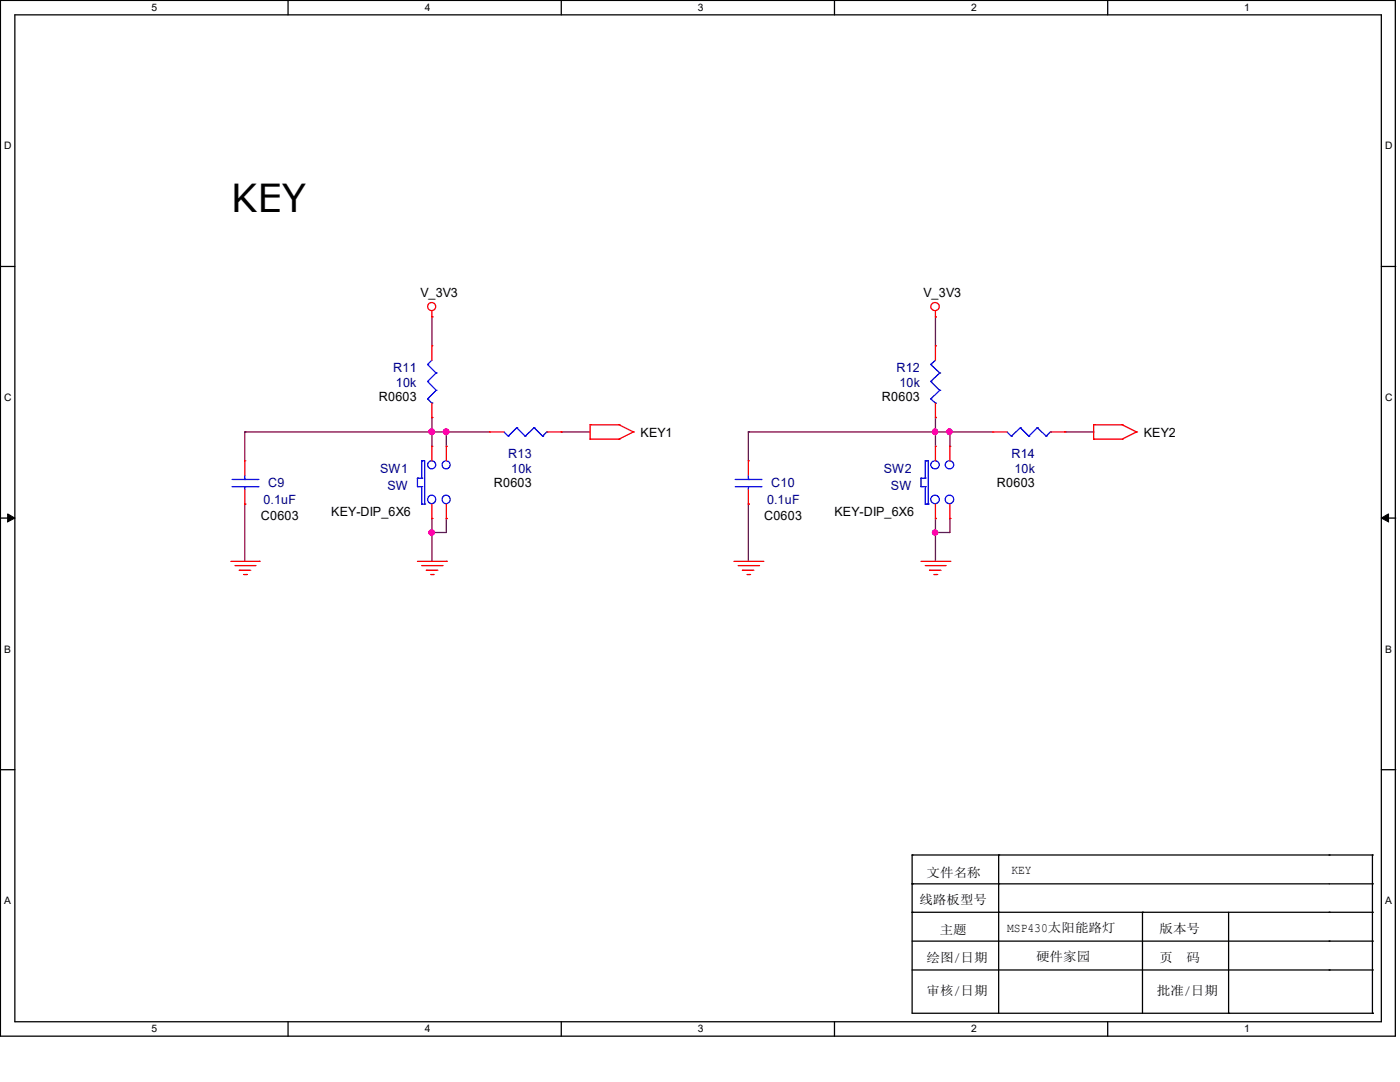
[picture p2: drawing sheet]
<svg xmlns="http://www.w3.org/2000/svg" width="279mm" height="216mm" viewBox="0 0 279 216" stroke-linecap="round" stroke-linejoin="round" font-family="sans-serif">
<path d="M.1 .1h278.4v206.7h-278.4zM3 3h272.7v200.9h-272.7z" fill="none" stroke="#000" stroke-width=".25"/>
<g fill="#fff">
<path d="M30.2 .4h1v2.2h-1z"/>
<path d="M30.2 204.2h1v2.2h-1z"/>
</g>
<path d="M57.5 .1v2.9M57.5 203.9v2.9" fill="none" stroke="#000" stroke-width=".25"/>
<g fill="#fff">
<path d="M84.8 .4h1v2.2h-1z"/>
<path d="M84.8 204.2h1v2.2h-1z"/>
</g>
<path d="M112 .1v2.9M112 203.9v2.9" fill="none" stroke="#000" stroke-width=".25"/>
<g fill="#fff">
<path d="M139.3 .4h1v2.2h-1z"/>
<path d="M139.3 204.2h1v2.2h-1z"/>
</g>
<path d="M166.5 .1v2.9M166.5 203.9v2.9" fill="none" stroke="#000" stroke-width=".25"/>
<g fill="#fff">
<path d="M193.8 .4h1v2.2h-1z"/>
<path d="M193.8 204.2h1v2.2h-1z"/>
</g>
<path d="M221.1 .1v2.9M221.1 203.9v2.9" fill="none" stroke="#000" stroke-width=".25"/>
<g fill="#fff">
<path d="M248.3 .4h1v2.2h-1z"/>
<path d="M248.3 204.2h1v2.2h-1z"/>
<path d="M.8 28h1.4v2.2h-1.4z"/>
<path d="M276.4 28h1.4v2.2h-1.4z"/>
<path d="M.8 78.2h1.4v2.2h-1.4z"/>
<path d="M276.4 78.2h1.4v2.2h-1.4z"/>
</g>
<path d="M.1 53.2h2.9M275.7 53.2h2.9" fill="none" stroke="#000" stroke-width=".25"/>
<g fill="#fff">
<path d="M.8 128.4h1.3v2.2h-1.3z"/>
<path d="M276.4 128.4h1.3v2.2h-1.3z"/>
</g>
<path d="M.1 103.4h2.9M275.7 103.4h2.9" fill="none" stroke="#000" stroke-width=".25"/>
<path d="M1.5 102.5l1.5 .9-1.5 .7zM275.7 103.4l1.4-.9v1.6z" fill="#000" stroke="#000" stroke-width=".2"/>
<g fill="#fff">
<path d="M.8 178.6h1.2v2.2h-1.2z"/>
<path d="M276.4 178.6h1.2v2.2h-1.2z"/>
</g>
<g fill="none" stroke="#000" stroke-width=".25">
<path d="M.1 153.6h2.9M275.7 153.6h2.9M182 170.6h.1M182 176.4h.1M182 170.6v31.6h91.9M182 170.6h91.9M182 176.4h91.9M199.3 176.4h.1M199.3 170.6h.1M199.3 170.6v31.6M265.3 170.6h.1M273.9 170.6h.1"/>
<path d="M273.9 176.4h.1M273.9 170.6v31.6M182 182h.1M182 182h91.9M182 187.8h91.9M182 193.5h91.9M199.3 182h.1M228 182h.1M228 182v20.2M245.2 182v20.2M265.3 182h.1M265.3 193.5h.1"/>
<path d="M265.3 187.8h.1M273.9 187.8h.1M273.9 182h.1M273.9 193.5h.1M245.2 202.2h.1M273.9 202.2h.1"/>
</g>
<g fill="none" stroke="#800040" stroke-width=".25">
<path d="M86.2 63.2h.1M86.2 63.2v5.8M186.7 63.2h.1M186.7 63.2v5.8M48.9 86.2h.1M48.9 86.2h48.8M48.9 86.2v5.7M86.2 83.3h.1M86.2 86.2h.1M86.2 83.3v5.8M89.1 86.2h.1M89.1 86.2v2.9"/>
<path d="M112 86.2h.1M112 86.2h5.8M149.4 86.2h.1M149.4 86.2h48.7M149.4 86.2v5.7M186.7 83.3h.1M186.7 86.2h.1M186.7 83.3v5.8M189.6 86.2h.1M189.6 86.2v2.9M212.5 86.2h.1M212.5 86.2h5.8"/>
<path d="M48.9 100.6h.1M48.9 100.6v11.4M86.2 106.3h.1M86.2 103.5h.1M86.2 103.5v8.5M89.1 103.5h.1M89.1 103.5v2.8h-2.9M149.4 100.6h.1M149.4 100.6v11.4M186.7 106.3h.1M186.7 103.5h.1M186.7 103.5v8.5"/>
<path d="M189.6 103.5h.1M189.6 103.5v2.8h-2.9"/>
</g>
<g fill="#f0f" stroke="#f0f" stroke-width=".25">
<circle cx="86.2" cy="106.3" r=".53"/>
<circle cx="89" cy="86.1" r=".55"/>
<circle cx="86.1" cy="86.1" r=".55"/>
<circle cx="186.6" cy="106.3" r=".51"/>
<circle cx="189.5" cy="86.1" r=".53"/>
<circle cx="186.6" cy="86.1" r=".53"/>
</g>
<g fill="none" stroke="#f00" stroke-width=".25">
<path d="M86.2 63.2h.1M86.2 69h.1M86.2 62.1v1.1M86.2 69v2.9M186.7 63.2h.1M186.7 69h.1M186.7 62.1v1.1M186.7 69v2.9M48.9 91.9h.1M48.9 91.9v2.9M48.9 97.7v2.9M86.2 83.3h.1"/>
<path d="M86.2 89.1h.1M86.2 80.4v2.9M86.2 89.1v2.8M89.1 89.1h.1M89.1 89.1v2.8M97.7 86.2h.1M97.7 86.2h2.9M109.1 86.2h2.9M112 86.2h.1M117.8 87.6h.1M117.8 84.8h.1M117.8 87.6h5.7"/>
<path d="M117.8 84.8v2.8M117.8 84.8h5.7M123.5 87.6h.1M123.5 84.8h.1M123.5 84.8l2.9 1.4M126.4 86.2h.1M126.4 86.2l-2.9 1.4M149.4 91.9h.1M149.4 91.9v2.9M149.4 97.7v2.9M186.7 89.1h.1M186.7 83.3h.1"/>
<path d="M186.7 80.4v2.9M186.7 89.1v2.8M189.6 89.1h.1M189.6 89.1v2.8M198.1 86.2h.1M198.1 86.2h2.9M209.6 86.2h2.9M212.5 86.2h.1M218.3 87.6h.1M218.3 84.8h.1M218.3 87.6h5.6M218.3 84.8h5.6"/>
<path d="M218.3 84.8v2.8M223.9 87.6h.1M223.9 84.8h.1M223.9 84.8l2.9 1.4M226.8 86.2h.1M226.8 86.2l-2.9 1.4M46.1 112h5.6M46.9 112.9h4M47.8 113.8h.1M47.8 113.8h2.2M48.6 114.6h.6M48.9 100.6h.1"/>
<path d="M49.2 114.6h.1M50.9 112.9h.1M51.7 112h.1M83.3 112h5.8M84.2 112.9h4M85.1 113.8h.1M85.1 113.8h2.3M85.9 114.6h.5M86.2 103.5h.1M86.2 100.6v2.9M86.4 114.6h.1M88.2 112.9h.1"/>
<path d="M89.1 112h.1M89.1 103.5h.1M89.1 100.6v2.9M146.5 112h5.7M147.3 112.9h4.1M148.2 113.8h.1M148.2 113.8h2.3M149.1 114.6h.5M149.4 100.6h.1M149.6 114.6h.1M151.4 112.9h.1M152.2 112h.1"/>
<path d="M183.8 112h5.8M184.7 112.9h3.9M185.5 113.8h.1M185.5 113.8h2.3M186.4 114.6h.5M186.7 103.5h.1M186.7 100.6v2.9M186.9 114.6h.1M188.6 112.9h.1M189.6 112h.1M189.6 103.5h.1M189.6 100.6v2.9"/>
<circle cx="86.1" cy="61.2" r=".8"/>
<circle cx="186.6" cy="61.2" r=".83"/>
</g>
<g fill="none" stroke="#00f" stroke-width=".25">
<path d="M85.3 72.7h.1M85.3 76.1h.1M85.3 79.6h.1M85.3 72.7l1.7 1.7M85.3 76.1l1.7 1.8M85.3 79.6l.9 .8M86.2 71.9l-.9 .8M87 74.4h.1M87 77.9h.1M87 74.4l-1.7 1.7M87 77.9l-1.7 1.7M185.8 72.7h.1"/>
<path d="M185.8 76.1h.1M185.8 79.6h.1M185.8 72.7l1.7 1.7M185.8 76.1l1.7 1.8M185.8 79.6l.9 .8M186.7 71.9l-.9 .8M187.5 74.4h.1M187.5 77.9h.1M187.5 74.4l-1.7 1.7M187.5 77.9l-1.7 1.7M46.3 97.1h5.2M46.3 95.7h5.2"/>
<path d="M48.9 97.1h.1M48.9 95.7h.1M48.9 94.8v.9M48.9 97.1v.6M51.5 95.7h.1M51.5 97.1h.1M83.3 97.1h.1M83.3 95.4h.1M83.3 97.1h.9M83.3 95.4h.9M83.3 95.4v1.7M84.2 97.1h.1"/>
<path d="M84.2 95.4h.1M84.2 91.9h.1M84.2 91.9h.6v8.7M84.2 91.9v3.5M84.2 97.1v3.5M86.2 80.4h.1M100.6 86.2l.8 .8M101.4 87h.1M103.1 85.3h.1M103.1 85.3l-1.7 1.7M103.1 85.3l1.7 1.7M104.8 87h.1"/>
<path d="M106.6 85.3h.1M106.6 85.3l-1.8 1.7M106.6 85.3l1.7 1.7M108.3 87h.1M109.1 86.2h.1M109.1 86.2l-.8 .8M146.7 97.1h5.2M146.7 95.7h5.2M149.4 97.1h.1M149.4 95.7h.1M149.4 94.8v.9M149.4 97.1v.6"/>
<path d="M151.9 95.7h.1M151.9 97.1h.1M183.8 97.1h.1M183.8 95.4h.1M183.8 97.1h.9M183.8 95.4v1.7M183.8 95.4h.9M184.7 97.1h.1M184.7 95.4h.1M184.7 91.9h.1M184.7 91.9h.6v8.7M184.7 91.9v3.5"/>
<path d="M184.7 97.1v3.5M186.7 80.4h.1M201 86.2l.8 .8M201.8 87h.1M203.6 85.3h.1M203.6 85.3l-1.8 1.7M203.6 85.3l1.7 1.7M205.3 87h.1M207 85.3h.1M207 85.3l-1.7 1.7M207 85.3l1.8 1.7M208.8 87h.1"/>
<path d="M209.6 86.2h.1M209.6 86.2l-.8 .8M84.2 100.6h.1M84.2 100.6h.6M84.8 100.6h.1M184.7 100.6h.1M184.7 100.6h.6M185.3 100.6h.1"/>
<circle cx="86.1" cy="99.6" r=".82"/>
<circle cx="86.1" cy="92.8" r=".8"/>
<circle cx="89" cy="99.6" r=".82"/>
<circle cx="89" cy="92.8" r=".8"/>
<circle cx="186.6" cy="99.7" r=".85"/>
<circle cx="186.6" cy="92.8" r=".83"/>
<circle cx="189.5" cy="99.7" r=".85"/>
<circle cx="189.5" cy="92.8" r=".83"/>
</g>
<text font-size="7.7" x="46.1" y="42.3">KEY</text>
<g font-size="2.5">
<text x="83.9" y="59.3">V_3V3</text>
<text x="184.3" y="59.3">V_3V3</text>
<text x="75.6" y="79.9">R0603</text>
<text x="176" y="79.9">R0603</text>
<text x="127.8" y="87.1">KEY1</text>
<text x="228.3" y="87.1">KEY2</text>
<text x="98.6" y="97.2">R0603</text>
<text x="199" y="97.2">R0603</text>
<text x="52.1" y="103.8">C0603</text>
<text x="66.1" y="103">KEY-DIP_6X6</text>
<text x="152.5" y="103.8">C0603</text>
<text x="166.5" y="103">KEY-DIP_6X6</text>
<text x="184.9" y="175">文件名称</text>
<text x="201.8" y="174.4">KEY</text>
<text x="183.5" y="180.4">线路板型号</text>
<text x="201" y="185.9">MSP430太阳能路灯</text>
<text x="184.9" y="191.9">绘图/日期</text>
<text x="187.5" y="186.4">主题</text>
<text x="206.8" y="191.7">硬件家园</text>
<text x="231.4" y="191.9">页</text>
<text x="231.4" y="186.2">版本号</text>
<text x="236.8" y="191.9">码</text>
<text x="184.9" y="198.5">审核/日期</text>
<text x="230.9" y="198.5">批准/日期</text>
</g>
<g font-size="2.5" fill="#000080">
<text x="78.5" y="74.3">R11</text>
<text x="79" y="77.1">10k</text>
<text x="178.9" y="74.3">R12</text>
<text x="179.5" y="77.1">10k</text>
<text x="75.9" y="94.3">SW1</text>
<text x="101.4" y="91.4">R13</text>
<text x="102" y="94.3">10k</text>
<text x="176.4" y="94.3">SW2</text>
<text x="201.8" y="91.4">R14</text>
<text x="202.4" y="94.3">10k</text>
<text x="52.6" y="100.6">0.1uF</text>
<text x="53.5" y="97.2">C9</text>
<text x="77.3" y="97.8">SW</text>
<text x="153.1" y="100.6">0.1uF</text>
<text x="153.9" y="97.2">C10</text>
<text x="177.8" y="97.8">SW</text>
</g>
<g font-size="2">
<text x="30.2" y="2.2">5</text>
<text x="84.8" y="2.2">4</text>
<text x="139.3" y="2.2">3</text>
<text x="193.8" y="2.2">2</text>
<text x="248.3" y="2.2">1</text>
<text x=".8" y="29.8">D</text>
<text x="276.4" y="29.8">D</text>
<text x=".8" y="80">C</text>
<text x="276.4" y="80">C</text>
<text x=".8" y="130.2">B</text>
<text x="276.4" y="130.2">B</text>
<text x=".8" y="180.4">A</text>
<text x="276.4" y="180.4">A</text>
<text x="30.2" y="206">5</text>
<text x="84.8" y="206">4</text>
<text x="139.3" y="206">3</text>
<text x="193.8" y="206">2</text>
<text x="248.3" y="206">1</text>
</g>
</svg>
